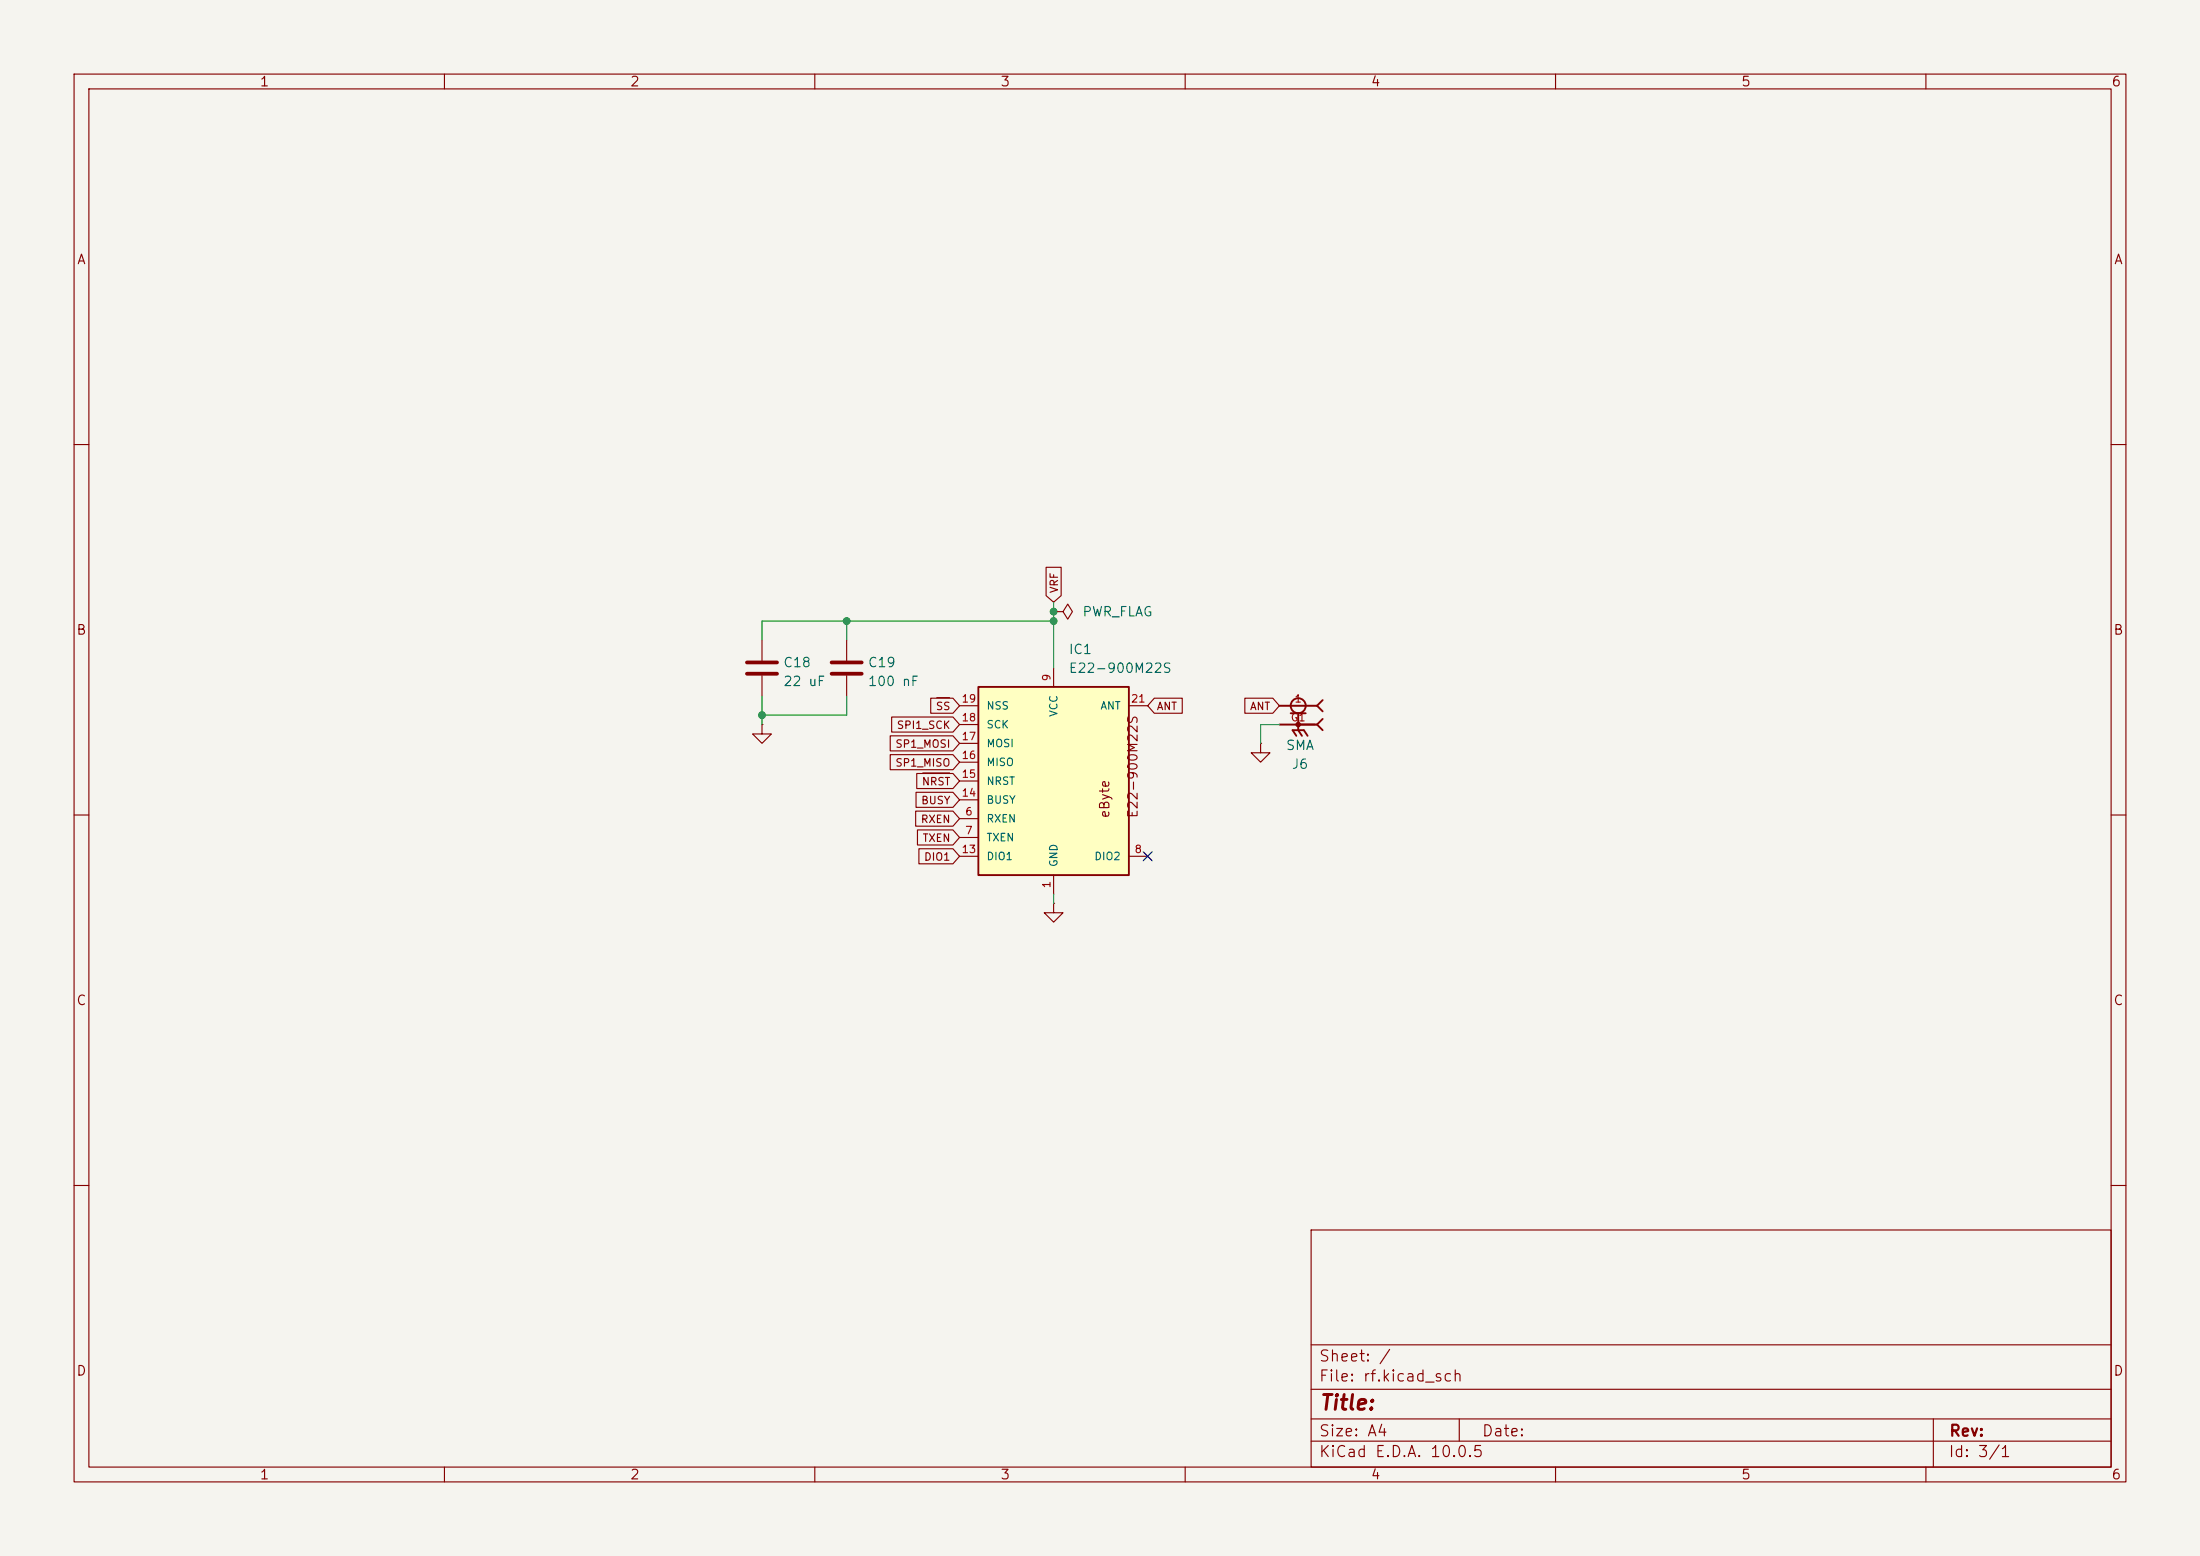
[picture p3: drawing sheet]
<svg xmlns="http://www.w3.org/2000/svg" width="297mm" height="210mm" viewBox="0 0 297 210" stroke-linecap="round" stroke-linejoin="round" font-family="sans-serif">
<path d="M0 0h297v210h-297z" fill="#f5f4ef" stroke="#f5f4ef" stroke-width=".14"/>
<g fill="none" stroke="#840000" stroke-width=".15">
<path d="M10 10h277v190h-277zM12 12h273v186h-273zM60 10v2M110 10v2M160 10v2M210 10v2M260 10v2M10 60h2M285 60h2M102.9 86.4v2.8M102.9 91.2v2.8M114.3 86.4v2.8"/>
<path d="M114.3 91.2v2.8M172.7 95.3h5.1M172.7 97.8h5.1M10 110h2M170.2 100.3v1.3h-1.3l1.3 1.3 1.2-1.3h-1.2M170.2 100.3h.1M285 110h2M142.2 121.9v1.3h1.3l-1.3 1.3-1.2-1.3h1.2M142.2 121.9h.1M10 160h2M177 166h108v32h-108zM285 160h2"/>
<path d="M60 198v2M110 198v2M160 198v2M177 194.5h108M177 191.5h108M177 187.5h108M177 181.5h108M197 191.5v3M210 198v2M260 198v2M261 191.5v6.5"/>
</g>
<g fill="none" stroke="#840000" stroke-width=".25">
<path d="M172.7 95.3h5.1M172.7 97.8h5.1M174.2 96.3h2.1M175 99.3l-.5-.7h1.5l.5 .7M175.3 96.3v2.3l.5 .7M177.8 95.3l.8 .7M177.8 97.8l.8 .8M178.6 94.5l-.8 .8M178.6 97l-.8 .8"/>
<circle cx="175.3" cy="95.2" r="1.02"/>
<circle cx="175.3" cy="97.8" r=".25"/>
</g>
<path d="M100.8 89.4h4.1M100.8 90.9h4.1M112.3 89.4h4M112.3 90.9h4" fill="none" stroke="#840000" stroke-width=".51"/>
<path d="M132.1 92.7h20.3v25.4h-20.3z" fill="#ffffc2"/>
<path d="M132.1 92.7h20.3v25.4h-20.3z" fill="none" stroke="#840000" stroke-width=".25"/>
<g fill="none" stroke="#840000" stroke-width=".15">
<path d="M141.2 76.6h2.1v3.8l-1.1 .9-1-.9zM102.9 97.8v1.3h1.2l-1.2 1.2-1.3-1.2h1.3M102.9 97.8h.1M120.2 99.3h8.5l.8 1-.8 1h-8.5zM120.4 96.8h8.3l.8 1-.8 1h-8.3zM125.6 94.2h3.1l.8 1.1-.8 1h-3.1zM126.5 94.2h1.7M129.5 97.8h2.6M129.5 95.3h2.6M142.2 82.6h1.3l.6-1.1 .7 1.1-.7 1-.6-1M142.2 82.6h.1M142.2 90.2v2.5"/>
<path d="M152.4 95.3h2.5M155.8 94.2h3.8v2.1h-3.8l-.9-1zM168.1 94.2h3.7l.9 1.1-.9 1h-3.7zM120.2 101.9h8.5l.8 1-.8 1h-8.5zM123.6 109.5h5.1l.8 1-.8 1h-5.1zM123.7 106.9h5l.8 1.1-.8 1h-5zM123.8 104.4h4.9l.8 1-.8 1h-4.9zM123.9 112h4.8l.8 1-.8 1h-4.8zM124.1 114.6h4.6l.8 1-.8 1h-4.6zM124.6 104.3h3.6M129.5 110.5h2.6M129.5 113h2.6"/>
<path d="M129.5 115.6h2.6M129.5 108h2.6M129.5 105.4h2.6M129.5 102.9h2.6M129.5 100.3h2.6M142.2 118.1v2.6M152.4 115.6h2.5"/>
</g>
<path d="M102.9 94v3.8M114.3 83.8v2.6M114.3 94v2.5h-11.4M142.2 83.8h-39.3v2.6M142.2 81.3v8.9M172.7 97.8h-2.5v2.5M142.2 120.7v1.2" fill="none" stroke="#009600" stroke-width=".15"/>
<path d="M154.3 115l1.2 1.2M155.5 115l-1.2 1.2" fill="none" stroke="#000084" stroke-width=".15"/>
<g fill="#009600" stroke="#009600" stroke-width=".14">
<circle cx="114.3" cy="83.8" r=".46"/>
<circle cx="142.2" cy="82.6" r=".46"/>
<circle cx="142.2" cy="83.8" r=".46"/>
<circle cx="102.9" cy="96.5" r=".46"/>
</g>
<text font-size="2" fill="#840000" x="178" y="190.8">Title:</text>
<g font-size="1.5" fill="#840000">
<text x="178" y="184.1">Sheet: /</text>
<text x="178" y="186.8">File: rf.kicad_sch</text>
<text x="178" y="197">KiCad E.D.A. 10.0.5</text>
<text x="178" y="194.2">Size: A4</text>
<text x="200" y="194.2">Date:</text>
<text x="263" y="197">Id: 3/1</text>
<text x="263" y="194.2">Rev:</text>
</g>
<g font-size="1.3" fill="#840000">
<text x="35" y="12">1</text>
<text x="85" y="12">2</text>
<text x="135" y="12">3</text>
<text x="185" y="12">4</text>
<text x="235" y="12">5</text>
<text x="285" y="12">6</text>
<text x="10.3" y="36">A</text>
<text x="285.3" y="36">A</text>
<text x="10.2" y="86">B</text>
<text x="285.2" y="86">B</text>
<text x="150.1" y="110.5" transform="rotate(-90 150.1 110.5)">eByte</text>
<text x="153.9" y="110.5" transform="rotate(-90 153.9 110.5)">E22-900M22S</text>
<text x="10.2" y="136">C</text>
<text x="285.2" y="136">C</text>
<text x="10.2" y="186">D</text>
<text x="285.2" y="186">D</text>
<text x="35" y="200">1</text>
<text x="85" y="200">2</text>
<text x="135" y="200">3</text>
<text x="185" y="200">4</text>
<text x="235" y="200">5</text>
<text x="285" y="200">6</text>
</g>
<g font-size="1.3" fill="#006464">
<text x="146" y="83.5">PWR_FLAG</text>
<text x="144.2" y="88.6">IC1</text>
<text x="105.6" y="90.4">C18</text>
<text x="105.6" y="92.9">22 uF</text>
<text x="117.1" y="90.4">C19</text>
<text x="117.1" y="92.9">100 nF</text>
<text x="144.2" y="91.1">E22-900M22S</text>
<text x="173.5" y="101.5">SMA</text>
<text x="174.3" y="104.1">J6</text>
</g>
<g font-size="1" fill="#840000">
<text x="143.1" y="80.1" transform="rotate(-90 143.1 80.1)">VRF</text>
<text x="120.8" y="101.2">SP1_MOSI</text>
<text x="121" y="98.6">SPI1_SCK</text>
<text x="126.3" y="96.1">SS</text>
<text x="156.1" y="96.1">ANT</text>
<text x="168.7" y="96.1">ANT</text>
<text x="120.8" y="103.7">SP1_MISO</text>
<text x="124.4" y="106.3">NRST</text>
<text x="124.2" y="111.3">RXEN</text>
<text x="124.3" y="108.8">BUSY</text>
<text x="124.5" y="113.9">TXEN</text>
<text x="124.7" y="116.4">DIO1</text>
</g>
<g font-size="1" fill="#a90000">
<text x="129.7" y="95.1">19</text>
<text x="142.1" y="92" transform="rotate(-90 142.1 92)">9</text>
<text x="152.6" y="95.1">21</text>
<text x="174.7" y="95.1">1</text>
<text x="129.7" y="100.1">17</text>
<text x="129.7" y="97.6">18</text>
<text x="174.2" y="97.6">G1</text>
<text x="129.7" y="107.8">14</text>
<text x="129.7" y="105.2">15</text>
<text x="129.7" y="102.7">16</text>
<text x="130.2" y="110.3">6</text>
<text x="130.2" y="112.8">7</text>
<text x="129.7" y="115.4">13</text>
<text x="142.1" y="120" transform="rotate(-90 142.1 120)">1</text>
<text x="153.1" y="115.4">8</text>
</g>
<g font-size="1" fill="#006464">
<text x="133.1" y="101.1">MOSI</text>
<text x="133.1" y="98.6">SCK</text>
<text x="133.1" y="96">NSS</text>
<text x="143" y="96.8" transform="rotate(-90 143 96.8)">VCC</text>
<text x="148.5" y="96">ANT</text>
<text x="133.1" y="106.2">NRST</text>
<text x="133.1" y="103.6">MISO</text>
<text x="133.1" y="111.3">RXEN</text>
<text x="133.1" y="113.8">TXEN</text>
<text x="133.1" y="108.7">BUSY</text>
<text x="133.1" y="116.3">DIO1</text>
<text x="143" y="117.1" transform="rotate(-90 143 117.1)">GND</text>
<text x="147.7" y="116.3">DIO2</text>
</g>
</svg>
